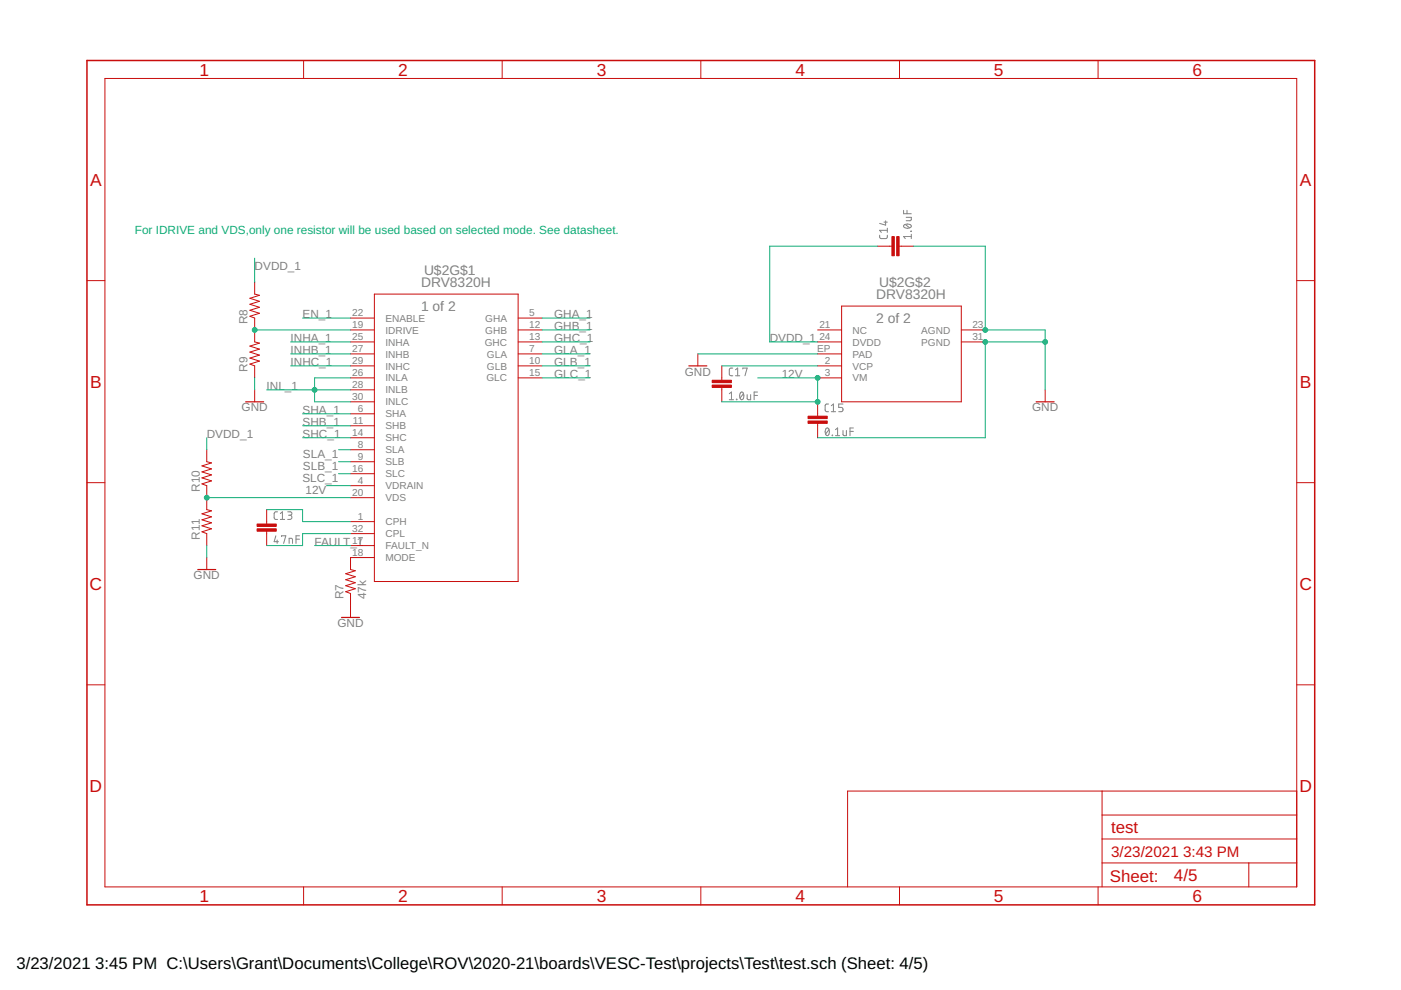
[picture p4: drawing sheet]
<svg xmlns="http://www.w3.org/2000/svg" width="297mm" height="210mm" viewBox="0 0 297 210" stroke-linecap="round" stroke-linejoin="round" font-family="sans-serif">
<g fill="none" stroke="#808080" stroke-width=".21">
<path d="M186.5 49.9v.5l.4 .2h1l.2-.2v-.5M187.4 47.1h.7M187.8 46.8v.9l-1.3-.3M188.1 48.4v.9M188.1 48.8h-1.6l.4 .5M191.6 44.6v.7h1.6M191.7 47.7a1.04 1.04 0 0 1 1.5 .2 .95 .95 0 0 1-1.6 0zM191.9 47.6l.9 .7M192.1 46.1h1.1v.5l-.2 .2h-.9M192.3 44.6v.7M193.1 49l.1 .1zM193.2 50.1h-1.6l.3 .5"/>
<path d="M193.2 49.7v.9M155.4 78l-.5 .1-.3 .3 .1 1.2 .7 .1M155.9 79.7h.9M155.9 78.4l.5-.4v1.7M157.5 78.2v-.2h.9l-.5 1.7M154.6 83.5l.5-.4v1.7M154.6 84.8h.9M156.1 84.6l.1 .2zM157 83.2l.3-.1a.97 .97 0 0 1 0 1.7 1 1 0 0 1-.3-1.6zM157.6 83.5l-.7 .9M158.4 83.7v.9l.3 .2h.5v-1.1M159.9 83.8h.7"/>
<path d="M160.6 83.1h-.7v1.7M175.2 90.8l.2-.1a.97 .97 0 0 1 0 1.7 1.03 1.03 0 0 1-.2-1.6zM175.7 85.7h-.5l-.3 .3 .1 1.2 .7 .1M175.8 91.1l-.8 .9M176.3 87.3h.9M176.3 86l.4-.3v1.6M176.4 92.3l.1 .1zM177.1 92.4h.9M177.1 91.1l.5-.4v1.7M178.7 91.3l.1 .9 .2 .2h.5v-1.1M178.7 85.7h-.9v.7h.6a.46 .46 0 0 1 .3 .4 .46 .46 0 0 1-.3 .5h-.6M180.2 91.5h.7"/>
<path d="M180.9 90.7h-.7v1.7M58.5 113.6l-.4 1.3h.9M58.8 114.5v.7M58.8 108.5h-.4l-.3 .4 .1 1 .2 .2h.4M59.4 110.1h.9M59.4 108.9l.5-.4v1.6M59.7 113.8v-.2h.9l-.5 1.6M61 108.5h.5a.36 .36 0 0 1 .4 .4 .36 .36 0 0 1-.4 .3h-.3M61.3 115.2v-1.1l.7 .2v.9M61.4 109.2a.44 .44 0 0 1 .5 .5 .44 .44 0 0 1-.5 .4h-.4M62.8 114.3h.7M63.5 113.6h-.7v1.6"/>
</g>
<g fill="none" stroke="#c90d0c" stroke-width=".21">
<path d="M22.2 16.6h252.7v171.4h-252.7zM64.4 12.8v3.8M106.5 12.8v3.8M148.6 12.8v3.8M190.7 12.8v3.8M232.8 12.8v3.8M18.4 59.5h3.8M54 59.8v2.6l1 .2-2 .6 2 .7-2 .6 2 .7-2 .6 2 .6-2 .7 1 .3v5.1l1 .2-2 .7 2 .6-2 .7 2 .6-2 .6 2 .7-2 .6 1 .4v2.5M186.1 52.2h3M190.6 52.2h3.1M274.9 59.5h3.8M74.3 67.4h5.1"/>
<path d="M74.3 70h5.1M74.3 72.5h5.1M74.3 75h5.1M74.3 77.6h5.1M79.4 62.4h30.5v60.9h-30.5zM109.9 67.4h5M109.9 70h5M109.9 72.5h5M109.9 75h5M109.9 77.6h5M148 75v2.6M153 77.6v3"/>
<path d="M173.4 70h5M173.4 72.5h5M173.4 75h5M173.4 77.6h5M178.4 64.9h25.4v20.3h-25.4zM203.8 70h5.1M203.8 72.5h5.1M43.8 95.4v2.5l1.1 .2-2.1 .7 2.1 .6-2.1 .7 2.1 .6-2.1 .6 2.1 .7-2.1 .6 1 .4v5.1l1.1 .2-2.1 .6 2.1 .7-2.1 .6 2.1 .6-2.1 .7 2.1 .6-2.1 .7 1 .3v2.6M54 82.7v2.5M74.3 80.1h5.1M74.3 82.7h5.1M74.3 85.2h5.1"/>
<path d="M74.3 87.7h5.1M74.3 90.3h5.1M74.3 92.8h5.1M74.3 95.4h5.1M74.3 97.9h5.1M109.9 80.1h5M153 82.1v3.1M173.4 80.1h5M173.4 85.2v3M173.4 89.8v3M221.6 82.7v2.5M18.4 102.3h3.8"/>
<path d="M43.8 118.2v2.6M56.5 108.1v3M56.5 112.6v3.1M74.3 100.4h5.1M74.3 103h5.1M74.3 105.5h5.1M74.3 110.6h5.1M74.3 113.1h5.1M74.3 115.7h5.1M79.4 118.2h-5.1v2.6l1 .2-2 .6 2 .7-2 .6 2 .6-2 .7 2 .6-2 .7 1 .3v5.1M274.9 102.3h3.8M18.4 145.2h3.8"/>
<path d="M274.9 145.2h3.8M233.7 167.7v20.3M233.7 177.9h41.2M233.7 172.8h41.2M274.9 167.7h-95.2v20.3M64.4 188v3.9M106.5 188v3.9M148.6 188v3.9M190.7 188v3.9M232.8 188v3.9M233.7 183h41.2M264.8 183v5"/>
</g>
<path d="M18.4 12.8h260.3v179.1h-260.3z" fill="none" stroke="#c90d0c" stroke-width=".32"/>
<g fill="#c90d0c" stroke="#c90d0c" stroke-width=".21">
<path d="M54.5 112.1h4.1v.5h-4.1z"/>
<path d="M54.5 111.1h4.1v.5h-4.1z"/>
<path d="M190.1 50.2h.5v4h-.5z"/>
<path d="M189.1 50.2h.5v4h-.5z"/>
<path d="M171.3 89.3h4.1v.5h-4.1z"/>
<path d="M171.3 88.2h4.1v.6h-4.1z"/>
<path d="M151 81.6h4.1v.5h-4.1z"/>
<path d="M151 80.6h4.1v.5h-4.1z"/>
</g>
<path d="M146 77.6h3.9M52.1 85.2h3.8M219.7 85.2h3.8M41.9 120.8h3.8M72.4 130.9h3.8" fill="none" stroke="#c90d0c" stroke-width=".25"/>
<g fill="none" stroke="#0dab76" stroke-width=".21">
<path d="M54 54.7v5.1M186.1 52.2h-22.9v20.3h10.2M193.7 52.2h15.2v17.8h12.7v12.7M54 70h20.3M61.6 72.5h12.7M61.6 75h12.7M61.6 77.6h12.7M64.2 67.4h10.1M114.9 67.4h10.2M114.9 70h10.2M114.9 72.5h10.2M114.9 75h10.2"/>
<path d="M114.9 77.6h10.2M148 75h25.4M153 77.6h20.4M221.6 72.5h-12.7v20.3h-35.5M43.8 92.8v2.6M54 80.1v2.6M56.5 82.7h17.8M64.2 87.7h10.1M64.2 90.3h10.1M64.2 92.8h10.1M71.8 95.4h2.5M71.8 97.9h2.5"/>
<path d="M74.3 80.1h-7.6v5.1h7.6M114.9 80.1h10.2M160.7 80.1h12.7v5.1h-20.4M43.8 115.7v2.5M43.8 105.5h30.5M56.5 108.1h7.7v2.5h10.1M66.7 115.7h7.6M69.2 103h5.1M71.8 100.4h2.5M74.3 113.1h-10.1v2.6h-7.7"/>
</g>
<g fill="#0dab76" stroke="#0dab76" stroke-width=".21">
<circle cx="173.4" cy="80.1" r=".51"/>
<circle cx="173.4" cy="85.2" r=".51"/>
<circle cx="208.9" cy="70" r=".51"/>
<circle cx="208.9" cy="72.5" r=".51"/>
<circle cx="221.6" cy="72.5" r=".51"/>
<circle cx="66.7" cy="82.7" r=".51"/>
<circle cx="54" cy="70" r=".51"/>
<circle cx="43.8" cy="105.5" r=".51"/>
</g>
<g font-size="3.7" fill="#c90d0c">
<text x="42.3" y="16">1</text>
<text x="84.4" y="16">2</text>
<text x="126.5" y="16">3</text>
<text x="168.6" y="16">4</text>
<text x="210.7" y="16">5</text>
<text x="252.9" y="16">6</text>
<text x="19.1" y="39.4">A</text>
<text x="275.6" y="39.4">A</text>
<text x="19.1" y="82.2">B</text>
<text x="275.6" y="82.2">B</text>
<text x="19" y="125.1">C</text>
<text x="275.5" y="125.1">C</text>
<text x="19" y="167.9">D</text>
<text x="275.5" y="167.9">D</text>
<text x="42.3" y="191.2">1</text>
<text x="84.4" y="191.2">2</text>
<text x="126.5" y="191.2">3</text>
<text x="168.6" y="191.2">4</text>
<text x="210.7" y="191.2">5</text>
<text x="252.9" y="191.2">6</text>
</g>
<g font-size="3.6" fill="#c90d0c">
<text x="235.6" y="176.6">test</text>
<text x="235.3" y="186.9">Sheet:</text>
<text x="248.9" y="186.8">4/5</text>
</g>
<g font-size="3.5">
<text x="3.5" y="205.4">3/23/2021</text>
<text x="20.2" y="205.4">3:45 PM C:\Users\Grant\Documents\College\ROV\2020-21\boards\VESC-Test\projects\Test\test.sch (Sheet: 4/5)</text>
</g>
<g font-size="3.2" fill="#c90d0c">
<text x="235.6" y="181.7">3/23/2021</text>
<text x="250.8" y="181.7">3:43 PM</text>
</g>
<g font-size="2.9" fill="#808080">
<text x="89.9" y="58.3">U$2G$1</text>
<text x="89.3" y="65.9">1 of 2</text>
<text x="89.3" y="60.8">DRV8320H</text>
<text x="185.8" y="63.4">DRV8320H</text>
<text x="186.4" y="60.8">U$2G$2</text>
<text x="185.8" y="68.5">2 of 2</text>
</g>
<text font-size="2.5" fill="#0dab76" x="28.6" y="49.7">For IDRIVE and VDS,only one resistor will be used based on selected mode. See datasheet.</text>
<g font-size="2.5" fill="#808080">
<text x="54" y="57.3">DVDD_1</text>
<text x="52.5" y="68.7" transform="rotate(-90 52.5 68.7)">R8</text>
<text x="64.1" y="67.4">EN_1</text>
<text x="117.5" y="70">GHB_1</text>
<text x="117.5" y="67.4">GHA_1</text>
<text x="61.6" y="72.5">INHA_1</text>
<text x="61.6" y="75">INHB_1</text>
<text x="61.6" y="77.6">INHC_1</text>
<text x="117.5" y="72.5">GHC_1</text>
<text x="117.5" y="75">GLA_1</text>
<text x="117.5" y="77.6">GLB_1</text>
<text x="163.2" y="72.5">DVDD_1</text>
<text x="52.5" y="78.9" transform="rotate(-90 52.5 78.9)">R9</text>
<text x="56.5" y="82.7">INL_1</text>
<text x="117.5" y="80.1">GLC_1</text>
<text x="145.2" y="79.6">GND</text>
<text x="165.7" y="80.1">12V</text>
<text x="51.2" y="87.2">GND</text>
<text x="64.1" y="87.7">SHA_1</text>
<text x="218.8" y="87.2">GND</text>
<text x="43.8" y="92.8">DVDD_1</text>
<text x="64.1" y="90.3">SHB_1</text>
<text x="64.1" y="92.8">SHC_1</text>
<text x="64.2" y="97.1">SLA_1</text>
<text x="64.2" y="99.7">SLB_1</text>
<text x="42.3" y="104.2" transform="rotate(-90 42.3 104.2)">R10</text>
<text x="64.1" y="102.2">SLC_1</text>
<text x="64.8" y="104.8">12V</text>
<text x="42.3" y="114.4" transform="rotate(-90 42.3 114.4)">R11</text>
<text x="66.7" y="115.7">FAULT_1</text>
<text x="41.1" y="122.8">GND</text>
<text x="72.8" y="127.1" transform="rotate(-90 72.8 127.1)">R7</text>
<text x="77.6" y="127.1" transform="rotate(-90 77.6 127.1)">47k</text>
<text x="71.5" y="132.9">GND</text>
</g>
<g font-size="2.1" fill="#808080">
<text x="74.7" y="67.1">22</text>
<text x="74.7" y="69.6">19</text>
<text x="81.7" y="68.2">ENABLE</text>
<text x="81.7" y="70.7">IDRIVE</text>
<text x="102.9" y="68.2">GHA</text>
<text x="102.9" y="70.7">GHB</text>
<text x="112.2" y="67.1">5</text>
<text x="112.2" y="69.6">12</text>
<text x="173.7" y="69.6">21</text>
<text x="180.8" y="70.7">NC</text>
<text x="195.3" y="70.7">AGND</text>
<text x="206.2" y="69.6">23</text>
<text x="74.7" y="72.1">25</text>
<text x="74.7" y="74.7">27</text>
<text x="74.7" y="77.2">29</text>
<text x="81.7" y="73.3">INHA</text>
<text x="81.7" y="75.8">INHB</text>
<text x="102.8" y="73.3">GHC</text>
<text x="103.2" y="75.8">GLA</text>
<text x="112.2" y="72.1">13</text>
<text x="112.2" y="74.7">7</text>
<text x="112.2" y="77.2">10</text>
<text x="173.3" y="74.7">EP</text>
<text x="173.7" y="72.1">24</text>
<text x="174.9" y="77.2">2</text>
<text x="180.8" y="73.3">DVDD</text>
<text x="180.8" y="75.8">PAD</text>
<text x="195.3" y="73.3">PGND</text>
<text x="206.2" y="72.1">31</text>
<text x="74.7" y="79.8">26</text>
<text x="74.7" y="82.3">28</text>
<text x="81.7" y="78.3">INHC</text>
<text x="81.7" y="80.9">INLA</text>
<text x="81.7" y="83.4">INLB</text>
<text x="103.1" y="80.9">GLC</text>
<text x="103.2" y="78.3">GLB</text>
<text x="112.2" y="79.8">15</text>
<text x="174.9" y="79.8">3</text>
<text x="180.8" y="78.3">VCP</text>
<text x="180.8" y="80.9">VM</text>
<text x="74.7" y="84.8">30</text>
<text x="74.8" y="89.9">11</text>
<text x="75.9" y="87.4">6</text>
<text x="81.7" y="86">INLC</text>
<text x="81.7" y="88.5">SHA</text>
<text x="74.7" y="92.5">14</text>
<text x="75.9" y="95">8</text>
<text x="81.7" y="91">SHB</text>
<text x="81.7" y="93.6">SHC</text>
<text x="74.7" y="100.1">16</text>
<text x="75.9" y="97.5">9</text>
<text x="81.7" y="96.1">SLA</text>
<text x="81.7" y="98.7">SLB</text>
<text x="81.7" y="101.2">SLC</text>
<text x="74.7" y="105.2">20</text>
<text x="75.9" y="102.6">4</text>
<text x="81.7" y="103.7">VDRAIN</text>
<text x="81.7" y="106.3">VDS</text>
<text x="74.7" y="112.8">32</text>
<text x="75.9" y="110.2">1</text>
<text x="81.7" y="111.4">CPH</text>
<text x="81.7" y="113.9">CPL</text>
<text x="74.7" y="115.3">17</text>
<text x="74.7" y="117.9">18</text>
<text x="81.7" y="116.4">FAULT_N</text>
<text x="81.7" y="119">MODE</text>
</g>
</svg>
